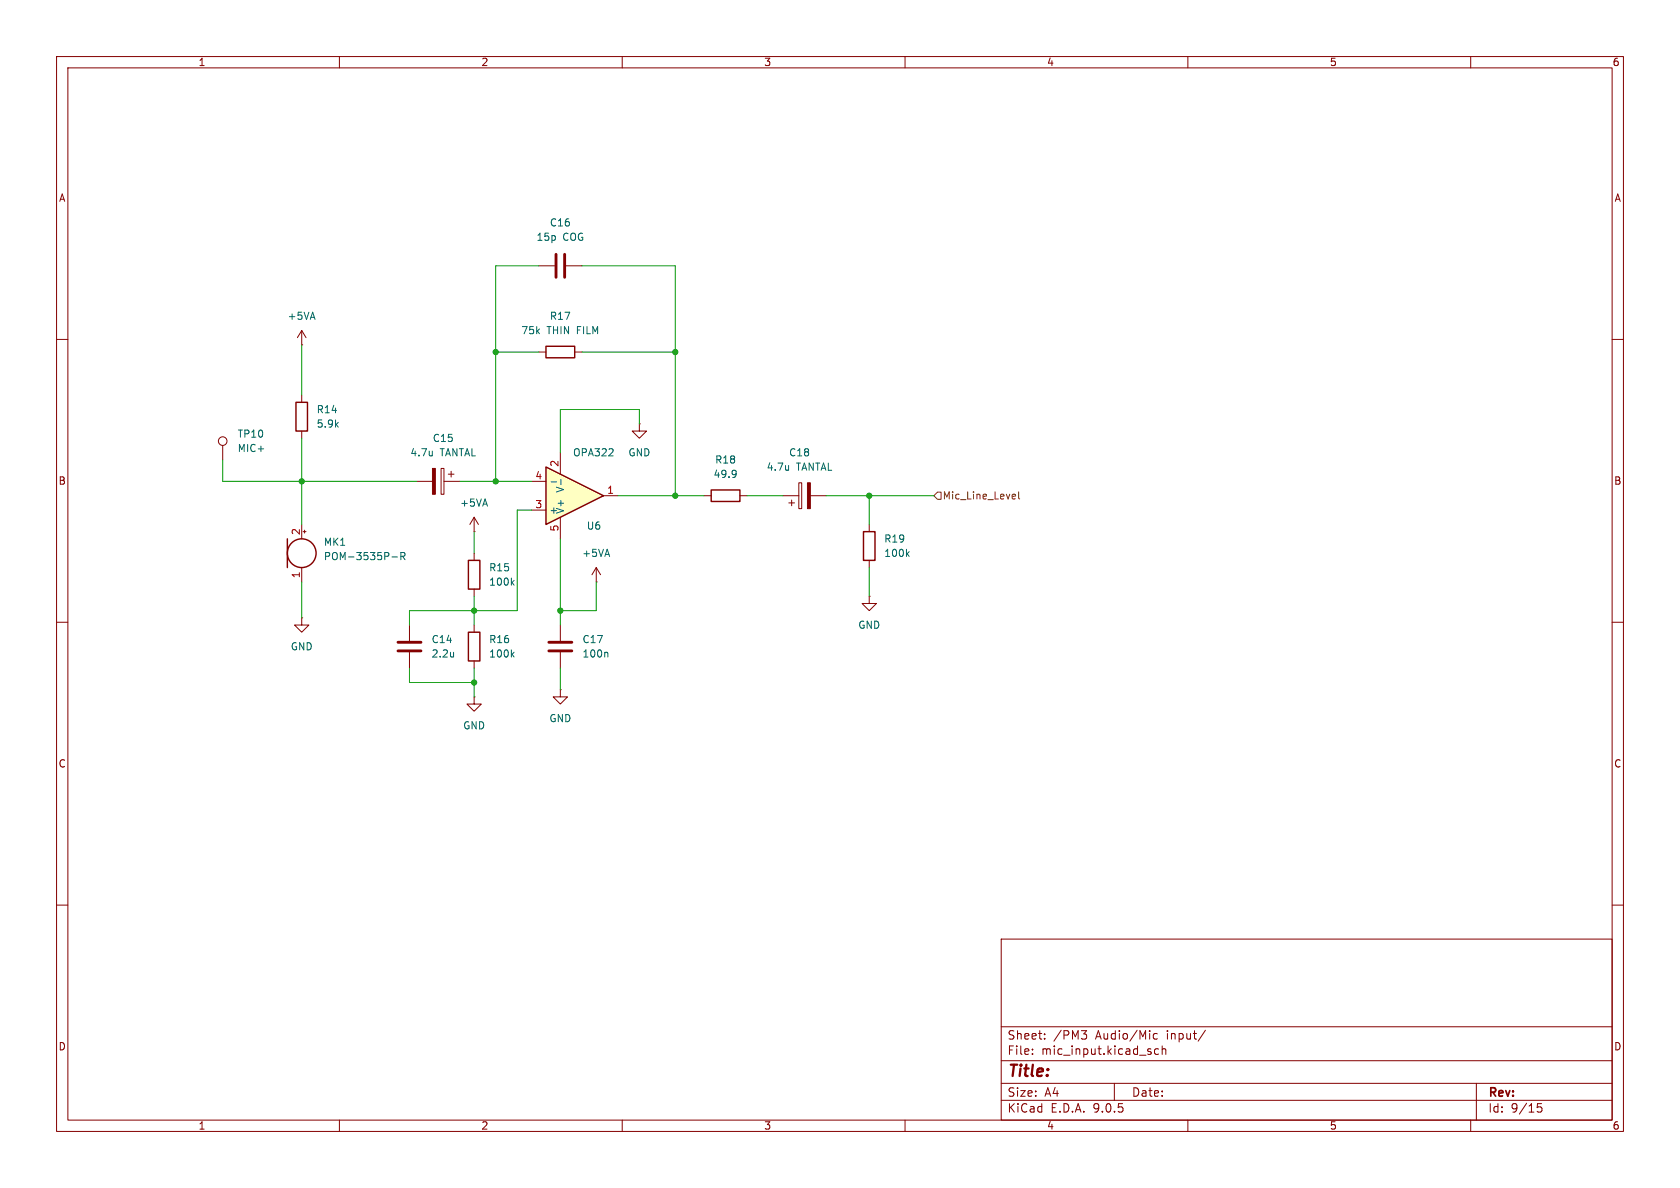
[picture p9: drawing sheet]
<svg xmlns="http://www.w3.org/2000/svg" width="297mm" height="210mm" viewBox="0 0 297 210" stroke-linecap="round" stroke-linejoin="round" font-family="sans-serif">
<g fill="none" stroke="#840000" stroke-width=".18">
<path d="M10 10h277v190h-277zM12 12h273v186h-273zM60 10v2M110 10v2M160 10v2M210 10v2M260 10v2M53.3 58.4v2.6M53.3 58.4l-.7 1.3M53.3 58.4l.8 1.3M10 60h2M39.4 78.7v2.6"/>
<path d="M53.3 61h.1M53.3 69.9v1.2M53.3 76.2v1.3M95.2 62.2h1.3M101.6 62.2h1.3M285 60h2M53.3 92.7v2.6M53.6 94h.5M53.8 93.7v.5M73.7 85.1h2.8M78 82.8h.5v4.6h-.5zM78.5 85.1h2.8"/>
<path d="M79.2 83.8h1.1M79.8 83.3v1M83.8 94h.1M83.8 91.4l-.7 1.3M83.8 91.4l.8 1.3M83.8 91.4v2.6M83.8 97.8v1.3M124.5 87.6h1.2M130.8 87.6h1.3M138.4 87.6h2.8M139.4 88.9h1.1M140 88.4v1"/>
<path d="M141.2 85.3h.5v4.6h-.5zM143.3 87.6h2.7M153.7 92.7v1.3M153.7 99.1v1.2M10 110h2M53.3 109.2v1.3h1.3l-1.3 1.3-1.2-1.3h1.2M53.3 109.2h.1M53.3 100.3v2.6M72.4 110.5v2.8M72.4 115.3v2.8M83.8 104.1v1.3M83.8 110.5v1.3"/>
<path d="M83.8 116.8v1.3M99.1 110.5v2.8M99.1 115.3v2.8M105.4 102.9h.1M105.4 100.3l-.8 1.3M105.4 100.3l.8 1.3M105.4 100.3v2.6M153.7 105.4v1.3h1.2l-1.2 1.3-1.3-1.3h1.3M153.7 105.4h.1M285 110h2M83.8 123.2v1.3h1.3l-1.3 1.2-1.3-1.2h1.3M83.8 123.2h.1"/>
<path d="M99.1 121.9v1.3h1.2l-1.2 1.3-1.3-1.3h1.3M99.1 121.9h.1M10 160h2M177 166h108v32h-108zM285 160h2M60 198v2M110 198v2M160 198v2M177 194.5h108M177 191.5h108M177 187.5h108M177 181.5h108"/>
<path d="M182.5 186.3v.1M182.5 185.5v.1M184.7 183.6v.1M184.7 182.8v.1M191.2 182.2h.9l-.5 .6 .4 .1 .1 .5-.3 .3h-.4M197 191.5v3M203.5 186v.3M204.6 182.8l-.4-.1-.3 .3v.4l.1 .2h.6M204.8 185.5l-.4-.1-.3 .3v.4l.1 .2h.6M205.5 185.5l.2-.1 .3 .1 .1 .9M205.5 184.9v1.5M210 198v2"/>
<path d="M213.1 182.1l-1.3 2M260 198v2M261 191.5v6.5M272.5 195.1h-.7l-.1 .7 .3-.1h.5l.1 .3-.1 .5-.2 .1-.6-.1"/>
<circle cx="39.4" cy="78" r=".76"/>
</g>
<path d="M70.4 115.1h4M70.4 113.5h4M97 115.1h4.1M97 113.5h4.1" fill="none" stroke="#840000" stroke-width=".51"/>
<g fill="none" stroke="#006464" stroke-width=".18">
<path d="M76.4 79.7v.9M69.3 98.5h1M70.9 98.3h.6l.1-.2-.1-.3-.6-.1v1.2M71.2 98.3l.4 .6M76.4 80.5h.1M130 83.2l.1 .1a1.07 1.07 0 0 1-.1 1M130.1 83.7l-.1 .2M139.4 82.3v.8M139.4 83v.1M160.4 97.9l.3 .5M160.7 97.5l-.4 .5M80.2 115.3v.8"/>
<path d="M80.2 116l-.1 .1M90.5 103l.4 .4M90.5 115.7l.4 .4M90.9 102.6l-.5 .5M90.9 115.3l-.5 .5M107.3 115.3l.2 .2v.6"/>
</g>
<g fill="#840000" stroke="#840000" stroke-width=".18">
<path d="M76.5 82.8h.5v4.6h-.5z"/>
<path d="M142.7 85.3h.6v4.6h-.6z"/>
</g>
<g fill="none" stroke="#840000" stroke-width=".25">
<path d="M52.3 71.1h2.1v5.1h-2.1zM96.5 61.2h5.1v2h-5.1zM50.8 95.3v5M82.8 99.1h2v5h-2zM125.7 86.6h5.1v2h-5.1zM152.7 94h2v5.1h-2zM82.8 111.8h2v5h-2z"/>
<circle cx="53.3" cy="97.8" r="2.54"/>
</g>
<path d="M96.5 82.6l10.2 5-10.2 5.1z" fill="#ffffc2"/>
<path d="M96.5 82.6l10.2 5-10.2 5.1z" fill="none" stroke="#840000" stroke-width=".25"/>
<path d="M95.2 47h2.8M100.1 47h2.8M113 74.9v1.3h1.3l-1.3 1.3-1.2-1.3h1.2M113 74.9h.1M94 90.2h2.5M94 85.1h2.5M99.1 80v3.8M99.1 91.4v3.9M106.7 87.6h2.5" fill="none" stroke="#840000" stroke-width=".18"/>
<path d="M97.4 85.2h1M99.2 84.7v1" fill="none" stroke="#006464" stroke-width=".18"/>
<path d="M98.3 45v4M99.8 45v4" fill="none" stroke="#840000" stroke-width=".51"/>
<path d="M165.7 87h.7v1.3h-.7l-.6-.7zM179.1 87.4h.4v.3l-.6 .1M179.5 88.1l-.4 .1M180.1 86.9v1.1l.2 .2" fill="none" stroke="#725600" stroke-width=".18"/>
<g fill="none" stroke="#009600" stroke-width=".18">
<path d="M95.2 47h-7.6v38.1M102.9 47h16.5v40.6M53.3 61v8.9M53.3 77.5v15.2M87.6 62.2h7.6M102.9 62.2h16.5M113 74.9v-2.5h-13.9v7.6M39.4 81.3v3.8h34.3M81.3 85.1h12.7M83.8 94v3.8M94 90.2h-2.6v17.8h-19v2.5M99.1 95.3v15.2"/>
<path d="M109.2 87.6h15.3M132.1 87.6h6.3M146 87.6h19.1M153.7 87.6v5.1M53.3 102.9v6.3M72.4 118.1v2.6h11.4M83.8 105.4v5.1M83.8 118.1v5.1M99.1 118.1v3.8M105.4 102.9v5.1h-6.3M153.7 100.3v5.1"/>
</g>
<g fill="#009600" stroke="#009600" stroke-width=".18">
<circle cx="87.6" cy="85.1" r=".46"/>
<circle cx="83.8" cy="120.7" r=".46"/>
<circle cx="53.3" cy="85.1" r=".46"/>
<circle cx="83.8" cy="108" r=".46"/>
<circle cx="99.1" cy="108" r=".46"/>
<circle cx="87.6" cy="62.2" r=".46"/>
<circle cx="119.4" cy="87.6" r=".46"/>
<circle cx="119.4" cy="62.2" r=".46"/>
<circle cx="153.7" cy="87.6" r=".46"/>
</g>
<text font-size="2.8" fill="#840000" x="178" y="190.9">Title:</text>
<g font-size="2.1" fill="#840000">
<text x="178" y="184">Sheet:</text>
<text x="186.2" y="184">/PM3</text>
<text x="193.7" y="184">Audio/Mic</text>
<text x="206.4" y="184">input/</text>
<text x="178" y="186.7">File:</text>
<text x="184.1" y="186.7">mic_input.kicad_sch</text>
<text x="178" y="196.9">KiCad</text>
<text x="178" y="194.1">Size:</text>
<text x="184.7" y="194.1">A4</text>
<text x="185.7" y="196.9">E.D.A.</text>
<text x="193.3" y="196.9">9.0.5</text>
<text x="200" y="194.1">Date:</text>
<text x="263" y="194.3">Rev:</text>
<text x="263" y="196.9">Id:</text>
<text x="267.1" y="196.9">9/15</text>
</g>
<g font-size="1.8" fill="#840000">
<text x="35" y="11.9">1</text>
<text x="85" y="11.9">2</text>
<text x="135" y="11.9">3</text>
<text x="185" y="11.9">4</text>
<text x="235" y="11.9">5</text>
<text x="285" y="11.9">6</text>
<text x="10.3" y="35.9">A</text>
<text x="285.3" y="35.9">A</text>
<text x="10.3" y="85.9">B</text>
<text x="285.3" y="85.9">B</text>
<text x="10.3" y="135.9">C</text>
<text x="285.3" y="135.9">C</text>
<text x="10.3" y="185.9">D</text>
<text x="285.3" y="185.9">D</text>
<text x="35" y="199.9">1</text>
<text x="85" y="199.9">2</text>
<text x="135" y="199.9">3</text>
<text x="185" y="199.9">4</text>
<text x="235" y="199.9">5</text>
<text x="285" y="199.9">6</text>
</g>
<g font-size="1.8" fill="#006464">
<text x="97.1" y="40.2">C16</text>
<text x="94.8" y="42.8">15p</text>
<text x="99.5" y="42.8">COG</text>
<text x="50.8" y="56.7">+5VA</text>
<text x="92.1" y="59.3">75k</text>
<text x="96.7" y="59.3">THIN</text>
<text x="97.1" y="56.7">R17</text>
<text x="102.1" y="59.3">FILM</text>
<text x="41.9" y="77.6">TP10</text>
<text x="55.9" y="75.8">5.9k</text>
<text x="55.9" y="73.3">R14</text>
<text x="41.9" y="80.1">MIC+</text>
<text x="72.5" y="80.9">4.7u</text>
<text x="76.4" y="78.3">C15</text>
<text x="77.8" y="80.9">TANTAL</text>
<text x="101.2" y="80.9">OPA322</text>
<text x="111" y="80.9">GND</text>
<text x="126.3" y="82.1">R18</text>
<text x="135.4" y="83.4">4.7u</text>
<text x="139.4" y="80.9">C18</text>
<text x="140.8" y="83.4">TANTAL</text>
<text x="81.2" y="89.8">+5VA</text>
<text x="99.9" y="87.2" transform="rotate(-90 99.9 87.2)">V-</text>
<text x="126.1" y="84.7">49.9</text>
<text x="97" y="91">+</text>
<text x="99.9" y="90.9" transform="rotate(-90 99.9 90.9)">V+</text>
<text x="103.6" y="93.8">U6</text>
<text x="57.2" y="96.7">MK1</text>
<text x="57.2" y="99.2">POM-3535P-R</text>
<text x="86.4" y="101.2">R15</text>
<text x="102.8" y="98.7">+5VA</text>
<text x="156.2" y="96.1">R19</text>
<text x="156.2" y="98.7">100k</text>
<text x="86.4" y="103.7">100k</text>
<text x="76.2" y="113.9">C14</text>
<text x="86.4" y="113.9">R16</text>
<text x="102.9" y="113.9">C17</text>
<text x="151.6" y="111.4">GND</text>
<text x="51.3" y="115.2">GND</text>
<text x="76.2" y="116.4">2.2u</text>
<text x="86.4" y="116.4">100k</text>
<text x="102.9" y="116.4">100n</text>
<text x="81.8" y="129.1">GND</text>
<text x="97" y="127.9">GND</text>
</g>
<g font-size="1.8" fill="#a90000">
<text x="98.8" y="82.6" transform="rotate(-90 98.8 82.6)">2</text>
<text x="94.5" y="89.9">3</text>
<text x="94.5" y="84.8">4</text>
<text x="107.2" y="87.4">1</text>
<text x="53.1" y="94.7" transform="rotate(-90 53.1 94.7)">2</text>
<text x="98.8" y="94.1" transform="rotate(-90 98.8 94.1)">5</text>
<text x="53.1" y="102.3" transform="rotate(-90 53.1 102.3)">1</text>
</g>
<text font-size="1.8" fill="#725600" x="166.6" y="88.5">Mic_Line_Level</text>
</svg>
